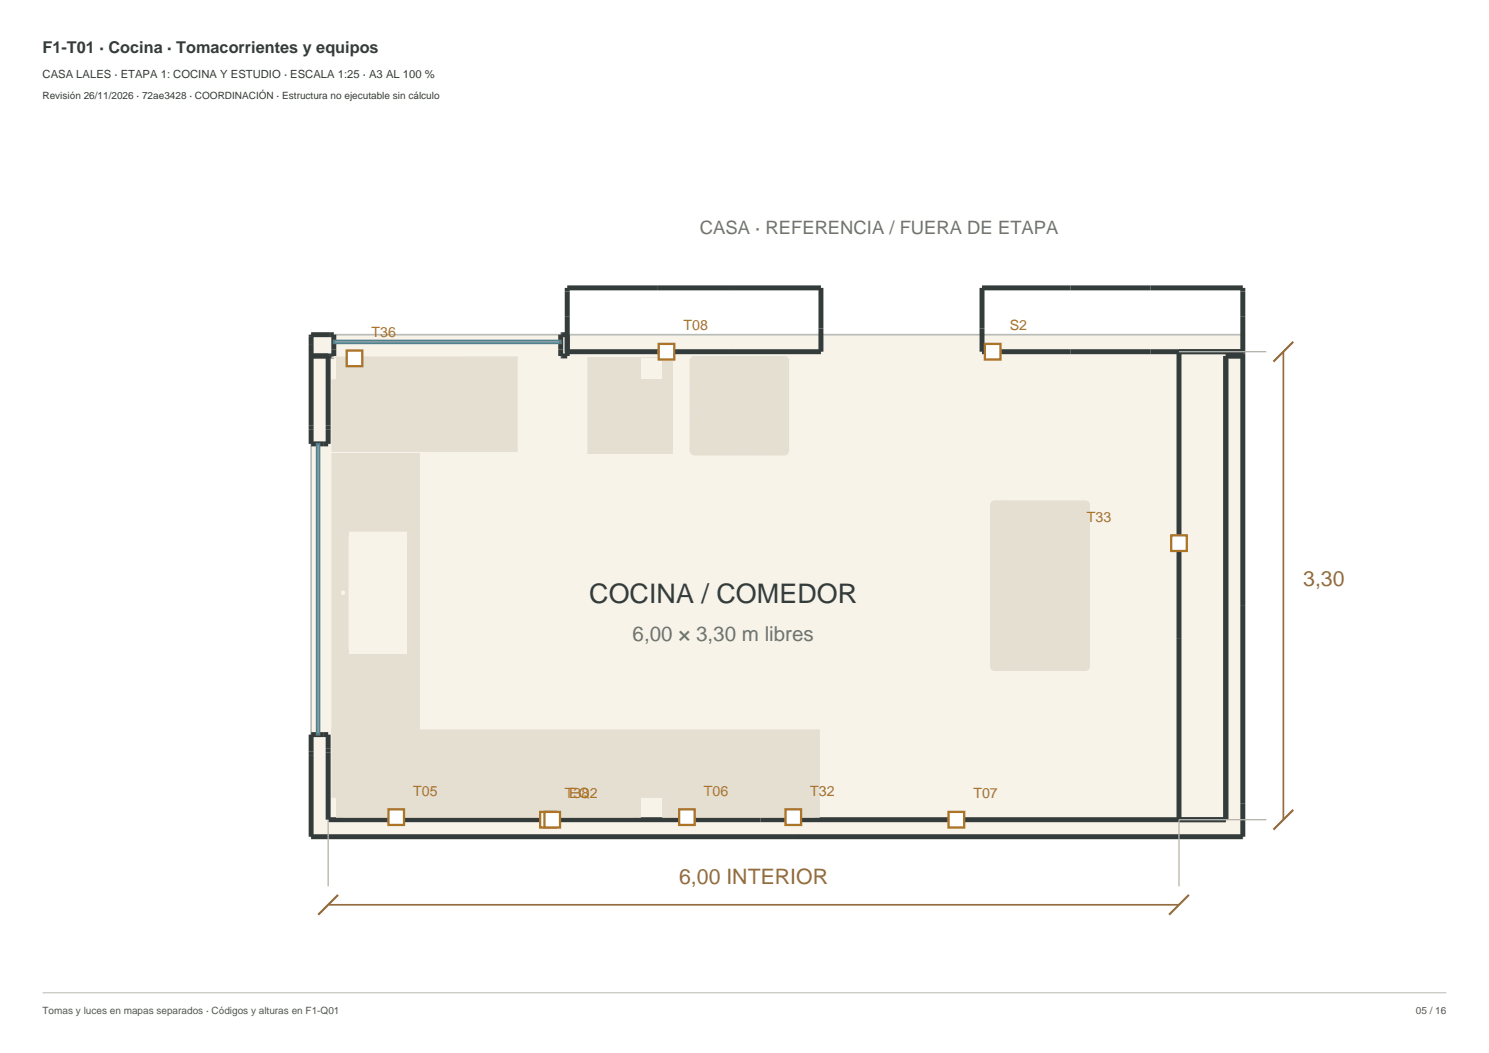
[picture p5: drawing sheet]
<svg xmlns="http://www.w3.org/2000/svg" width="420mm" height="297mm" viewBox="0 0 420 297" stroke-linecap="round" stroke-linejoin="round" font-family="sans-serif">
<path d="M87.8 94.4h262.8v141.6h-262.8z" fill-rule="evenodd" fill="#f7f3e9" stroke="#b8bcb7" stroke-width=".48"/>
<path d="M160 94.4h-1.8v6h1.8v-19.2h71.6v18h-71.6M332.6 99.2v132M350.6 99.2h-73.6v-18h73.6v154.8h-262.8v-28.8h4.8v24h253.2v-130.8h4.8M87.8 100.4h6.4v-6h-6.4v30.8h4.8v-24.8" fill="none" stroke="#343c3b" stroke-width="1.4" stroke-linecap="butt"/>
<g fill="#e5dfd2">
<path d="M186.8 225l44.4-19.2v24.8z"/>
<path d="M186.8 225l44.4 5.6h-44.4z"/>
<path d="M180.7 225l50.5-19.2-44.4 19.2z"/>
<path d="M94.8 230.6l85.9-5.6v5.6z"/>
<path d="M94.8 225h85.9l-85.9 5.6z"/>
<path d="M93.6 205.8l1.2 19.2h-1.2z"/>
<path d="M93.6 205.8l87.1 19.2h-85.9z"/>
<path d="M93.6 205.8h137.6l-50.5 19.2z"/>
<path d="M94.8 225l85.9 5.6h-85.9z"/>
<path d="M94.8 225h85.9v5.6z"/>
<path d="M98.2 184.5l20.2 22.5h-24.8z"/>
<path d="M96.2 167.6l2 16.9z"/>
<path d="M96.2 167.6l2 16.9-4.6 22.5z"/>
<path d="M96.3 167.7l1.9 16.8z"/>
<path d="M96.1 167.4l-2.5 39.6z"/>
<path d="M96.4 167.8l1.8 16.7z"/>
<path d="M96.1 167.3l-2.5 39.7z"/>
<path d="M96.5 167.9l1.7 16.6z"/>
<path d="M96.6 167.9l1.6 16.6z"/>
<path d="M96.8 167.9l1.4 16.6z"/>
<path d="M96.9 167.9l1.3 16.6z"/>
<path d="M97 167.9l1.2 16.6z"/>
<path d="M97.1 167.8l1.1 16.7z"/>
<path d="M97.2 167.7l1 16.8z"/>
<path d="M98.2 184.5h16.7l3.5 22.5z"/>
<path d="M98.2 149.9l-2 17z"/>
<path d="M98.2 149.9l-2 16.9z"/>
<path d="M98.2 149.9l-1.9 16.8z"/>
<path d="M98.2 149.9l-1.8 16.7z"/>
<path d="M98.2 149.9l-1.7 16.6z"/>
<path d="M98.2 149.9l-1.6 16.6z"/>
<path d="M98.2 149.9l-1.3 16.6z"/>
<path d="M98.2 149.9l-1.2 16.6z"/>
<path d="M98.2 149.9l-1.1 16.7z"/>
<path d="M98.2 149.9l-1 16.8z"/>
<path d="M98.2 149.9l-.9 16.9z"/>
<path d="M93.6 127.8l4.6 22.1-2 17z"/>
<path d="M93.6 127.8l2.5 39.3z"/>
<path d="M93.6 127.8l2.5 39.2z"/>
<path d="M118.4 127.8l-3.5 22.1h-16.7z"/>
<path d="M93.6 127.8h24.8l-20.2 22.1z"/>
<path d="M93.6 127.8l2.5 39.4-2.5 39.8z"/>
<path d="M96.1 167.2l-2.5 39.8z"/>
<path d="M93.6 127.8l2.5 39.4z"/>
<path d="M118.4 127.8v79.2l-3.5-57.1z"/>
<path d="M114.9 149.9l3.5 57.1-3.5-22.5z"/>
<path d="M98.2 149.9v34.6l-.7-17.3z"/>
<path d="M98.2 149.9l-.8 17.2z"/>
<path d="M98.2 149.9l-.8 17.1z"/>
<path d="M98.2 149.9l-.8 17z"/>
<path d="M97.4 167.3l.8 17.2z"/>
<path d="M97.4 167.4l.8 17.1z"/>
<path d="M97.4 167.6l.8 16.9z"/>
<path d="M118.4 127.8v79.2l-3.5-22.5z"/>
<path d="M118.4 127.8l-3.5 56.7v-34.6z"/>
<path d="M94.8 107l51.2-6.4v26.8z"/>
<path d="M94.8 107l51.2 20.4h-52.4z"/>
<path d="M93.6 107h1.2l-1.2 20.4z"/>
<path d="M94.8 101l51.2-.4-51.2 6.4z"/>
<path d="M93.6 100.6l1.2 .4h-1.2z"/>
</g>
<path d="M93.6 100.8h52.4" fill="none" stroke="#e5dfd2" stroke-width=".36"/>
<g fill="#e5dfd2">
<path d="M93.6 107h1.2l-1.2 20.4z"/>
<path d="M93.6 100.6l1.2 .4h-1.2z"/>
<path d="M94.8 107l51.2 20.4h-52.4z"/>
<path d="M94.8 101l51.2-.4-51.2 6.4z"/>
<path d="M94.8 107l51.2-6.4v26.8z"/>
</g>
<path d="M93.6 100.8h52.4" fill="none" stroke="#e5dfd2" stroke-width=".36"/>
<g fill="#e5dfd2">
<path d="M194.6 127.4l1 1-.6-.2z"/>
<path d="M194.6 127.4l27 1h-26z"/>
<path d="M195 100.6l.6-.2-1 1z"/>
<path d="M221.6 128.4l1-1-.5 .8z"/>
<path d="M194.6 101.4h28l-28 26z"/>
<path d="M194.6 127.4l28-26-1 27z"/>
<path d="M195.6 100.4l27 1h-28z"/>
<path d="M222.6 101.4v26l-1 1z"/>
<path d="M195.6 100.4h26l1 1z"/>
<path d="M221.6 100.4l.5 .2 .5 .8z"/>
</g>
<g fill="none" stroke="#e5dfd2" stroke-width=".28">
<path d="M194.6 101.4v26M194.7 101.4v26M194.9 101.4v26M195.1 101.4v26M195.6 100.4h26M195.6 100.5h26M195.6 100.7h26M195.6 101h26M222 101.4v26M222.3 101.4v26M222.4 101.4v26M222.5 101.4v26"/>
<path d="M195.6 128.4h26M195.6 128.3h26M195.6 128.1h26M195.6 127.8h26"/>
</g>
<path d="M195.4 101.4v26M195.6 101.2h26M221.7 101.4v26M195.6 127.6h26" fill="none" stroke="#e5dfd2" stroke-width=".31"/>
<g fill="#e5dfd2">
<path d="M221.6 101.4v26h-26z"/>
<path d="M195.6 101.4h26l-26 26z"/>
<path d="M189 100.8v26.5l-2.2-20.3z"/>
<path d="M180.7 107l8.3 20.3h-22.5z"/>
<path d="M180.7 107h6.1l2.2 20.3z"/>
<path d="M186.8 101l2.2-.2-2.2 6.2z"/>
<path d="M166.5 100.8l14.2 .2v6z"/>
<path d="M166.5 100.8l14.2 6.2-14.2 20.3z"/>
</g>
<path d="M166.5 100.9h22.5" fill="none" stroke="#e5dfd2" stroke-width=".28"/>
<g fill="#e5dfd2">
<path d="M165.8 100.8l14.9 6.2-14.9 21z"/>
<path d="M180.7 107l9.1 21h-24z"/>
<path d="M165.8 100.8l14.9 .2v6z"/>
<path d="M180.7 107h6.1l3 21z"/>
<path d="M186.8 101l3-.2-3 6.2z"/>
<path d="M189.8 100.8v27.2l-3-21z"/>
</g>
<path d="M165.8 100.9h24" fill="none" stroke="#e5dfd2" stroke-width=".28"/>
<g fill="#e5dfd2">
<path d="M166.5 100.8l14.2 6.2-14.2 20.3z"/>
<path d="M180.7 107l8.3 20.3h-22.5z"/>
<path d="M166.5 100.8l14.2 .2v6z"/>
<path d="M180.7 107h6.1l2.2 20.3z"/>
<path d="M186.8 101l2.2-.2-2.2 6.2z"/>
<path d="M189 100.8v26.5l-2.2-20.3z"/>
</g>
<path d="M166.5 100.9h22.5" fill="none" stroke="#e5dfd2" stroke-width=".28"/>
<g fill="#e5dfd2">
<path d="M189.8 100.8v27.2l-3-21z"/>
<path d="M186.8 101l3-.2-3 6.2z"/>
<path d="M180.7 107l9.1 21h-24z"/>
<path d="M180.7 107h6.1l3 21z"/>
<path d="M165.8 100.8l14.9 .2v6z"/>
<path d="M165.8 100.8l14.9 6.2-14.9 21z"/>
</g>
<path d="M165.8 100.9h24" fill="none" stroke="#e5dfd2" stroke-width=".28"/>
<g fill="#e5dfd2">
<path d="M139.8 207.6l29.6 20.4h-29.6z"/>
<path d="M139.8 207.6h29.6v20.4z"/>
<path d="M306.4 141.2l.7 .3 .3 .7z"/>
<path d="M280.4 141.2h26l1 1z"/>
<path d="M279.7 141.5l.7-.3-1 1z"/>
<path d="M279.4 142.2l1-1 27 1z"/>
<path d="M306.4 189.2l1-1-.3 .7z"/>
<path d="M307.4 142.2v46h-28z"/>
<path d="M279.4 142.2h28l-28 46z"/>
<path d="M279.4 188.2h28l-1 1z"/>
<path d="M279.4 188.2l27 1h-26z"/>
<path d="M279.4 188.2l1 1-.7-.3z"/>
</g>
<g fill="#d4e5e7" stroke="#52818d" stroke-width=".56">
<path d="M89.4 125.2h.7v82h-.7z" fill-rule="evenodd"/>
<path d="M94.2 96.1h64v.7h-64z" fill-rule="evenodd"/>
</g>
<path d="M332.6 99.2h24.6M92.6 231.2v18.8M357.2 231.2h-24.6v18.8" fill="none" stroke="#bdb3a4" stroke-width=".36"/>
<path d="M362 99.2v132M92.6 255.2h240" fill="none" stroke="#936c40" stroke-width=".48"/>
<path d="M364.8 96.4l-5.6 5.6M364.8 228.4l-5.6 5.6M95.4 252.4l-5.6 5.6M335.4 252.4l-5.6 5.6" fill="none" stroke="#936c40" stroke-width=".6"/>
<g fill="#fff" stroke="#ad7426" stroke-width=".64" stroke-linecap="butt">
<path d="M109.6 228.3h4.4v4.4h-4.4z" fill-rule="evenodd"/>
<path d="M191.6 228.3h4.4v4.4h-4.4z" fill-rule="evenodd"/>
<path d="M267.6 229h4.4v4.4h-4.4z" fill-rule="evenodd"/>
<path d="M221.6 228.3h4.4v4.4h-4.4z" fill-rule="evenodd"/>
<path d="M97.8 98.9h4.4v4.4h-4.4z" fill-rule="evenodd"/>
<path d="M185.8 97h4.4v4.4h-4.4z" fill-rule="evenodd"/>
<path d="M330.4 151h4.4v4.4h-4.4z" fill-rule="evenodd"/>
<path d="M277.8 97h4.4v4.4h-4.4z" fill-rule="evenodd"/>
<path d="M152.4 229h4.4v4.4h-4.4z" fill-rule="evenodd"/>
<path d="M153.6 229h4.4v4.4h-4.4z" fill-rule="evenodd"/>
</g>
<path d="M12 280h396" fill="none" stroke="#c6c9c0" stroke-width=".35"/>
<text font-size="7.6" fill="#343c3b" x="166.2" y="170">COCINA / COMEDOR</text>
<g font-size="6" fill="#936c40">
<text x="367.6" y="165.2">3,30</text>
<text x="191.6" y="249.2">6,00 INTERIOR</text>
</g>
<text font-size="5.8" fill="#73746b" x="178.5" y="180.8">6,00 × 3,30 m libres</text>
<text font-size="5.2" fill="#73746b" x="197.4" y="66">CASA · REFERENCIA / FUERA DE ETAPA</text>
<text font-size="4.6" fill="#343c3b" x="12" y="15">F1-T01 · Cocina · Tomacorrientes y equipos</text>
<g font-size="4" fill="#ad7426">
<text x="104.8" y="95.1">T36</text>
<text x="192.8" y="93.2">T08</text>
<text x="284.8" y="93.2">S2</text>
<text x="306.6" y="147.2">T33</text>
<text x="116.6" y="224.5">T05</text>
<text x="159.4" y="225.2">T38</text>
<text x="160.6" y="225.2">EQ2</text>
<text x="198.6" y="224.5">T06</text>
<text x="228.6" y="224.5">T32</text>
<text x="274.6" y="225.2">T07</text>
</g>
<text font-size="3.2" fill="#343c3b" x="12" y="22">CASA LALES · ETAPA 1: COCINA Y ESTUDIO · ESCALA 1:25 · A3 AL 100 %</text>
<text font-size="2.8" fill="#343c3b" x="12" y="28">Revisión 26/11/2026 · 72ae3428 · COORDINACIÓN · Estructura no ejecutable sin cálculo</text>
<g font-size="2.8" fill="#515950">
<text x="12" y="286">Tomas y luces en mapas separados · Códigos y alturas en F1-Q01</text>
<text x="399.4" y="286">05 / 16</text>
</g>
</svg>
